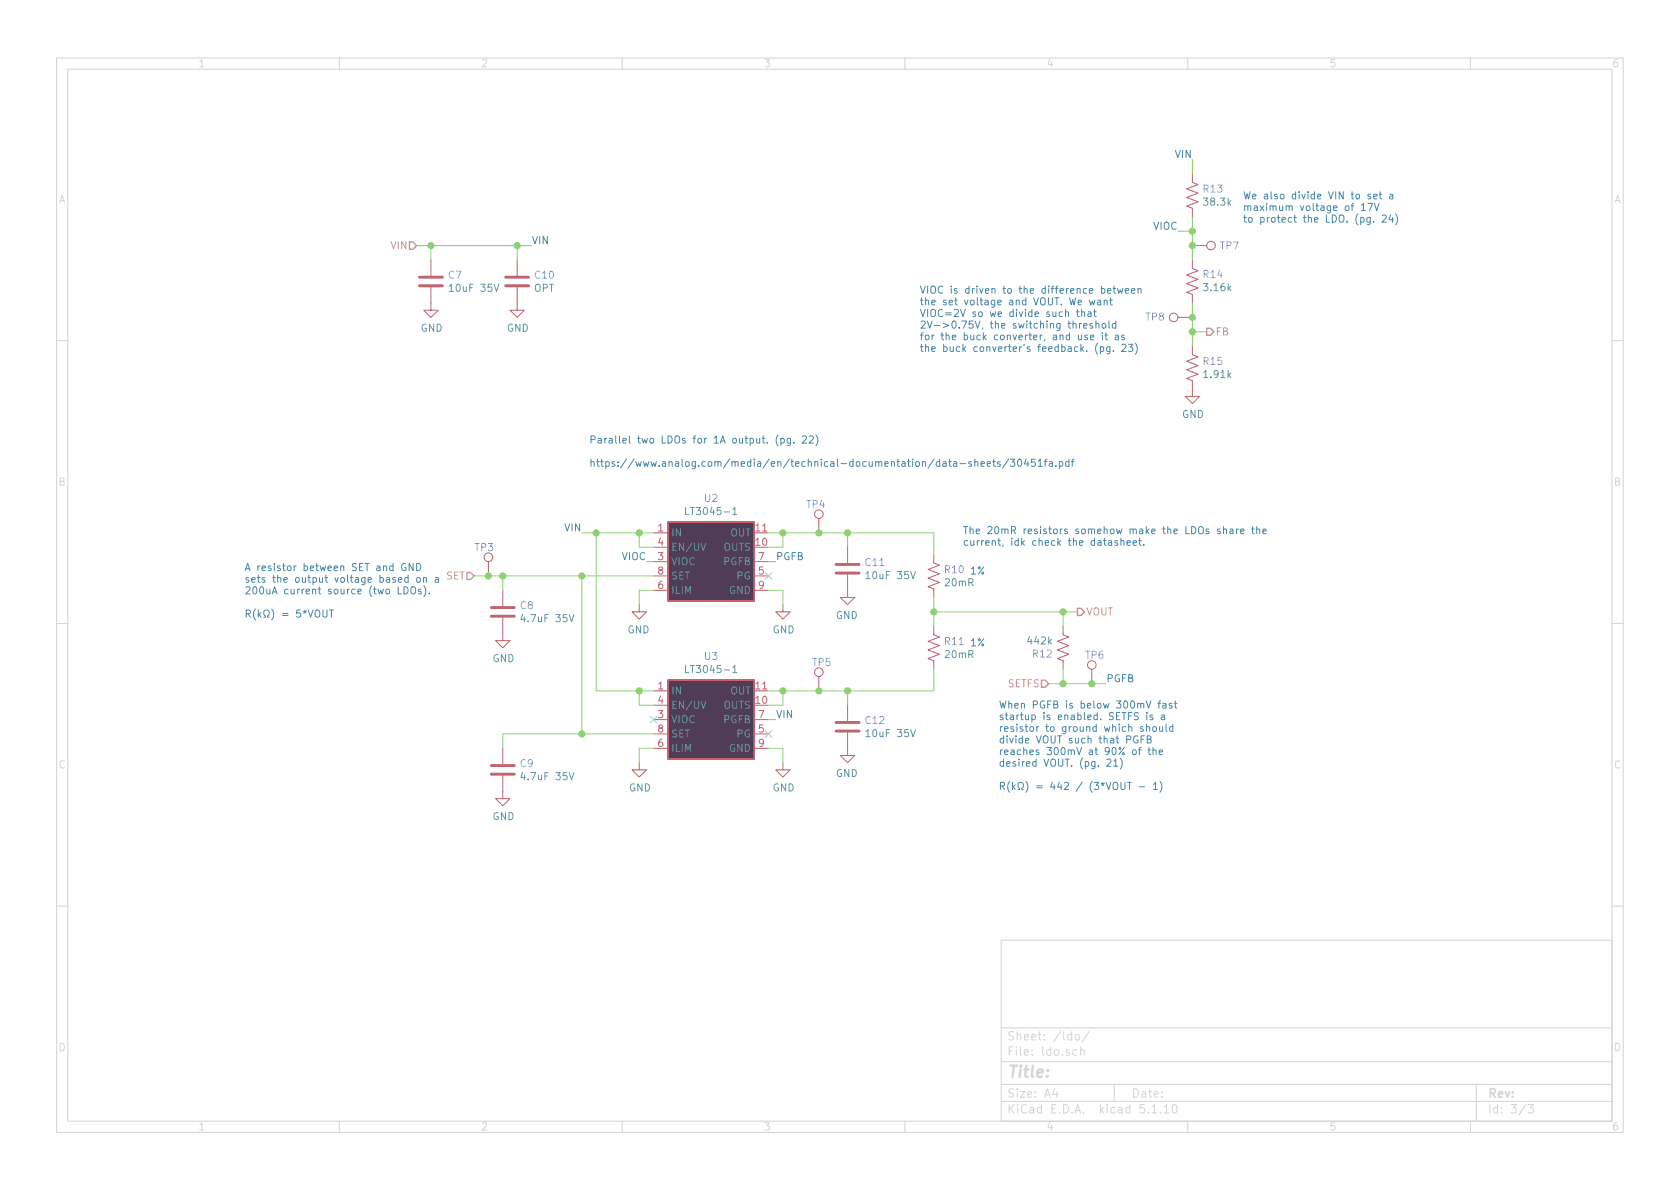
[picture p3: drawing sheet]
EESchema Schematic File Version 4
EELAYER 30 0
EELAYER END
$Descr A4 11693 8268
encoding utf-8
Sheet 3 3
Title ""
Date ""
Rev ""
Comp ""
Comment1 ""
Comment2 ""
Comment3 ""
Comment4 ""
$EndDescr
$Comp
L regulators:LT3045-1 U3
U 1 1
P 4950 4900
AR Path="/6162A42B/622B9082" Ref="U3"  Part="1" 
AR Path="/62A21C56/622B9082" Ref="U?"  Part="1" 
AR Path="/62A272E3/622B9082" Ref="U?"  Part="1" 
F 0 "U3" H 4950 5242 50  0000 C CNN
F 1 "LT3045-1" H 4950 5151 50  0000 C CNN
F 2 "Package_SO:MSOP-12-1EP_3x4mm_P0.65mm_EP1.65x2.85mm_ThermalVias" H 4950 4475 50  0001 C CNN
F 3 "https://www.analog.com/media/en/technical-documentation/data-sheets/3045fa.pdf" H 4950 4900 50  0001 C CNN
	1    4950 4900
	1    0    0    -1  
$EndComp
$Comp
L power:GND #PWR028
U 1 1
P 5450 4200
AR Path="/6162A42B/622B909A" Ref="#PWR028"  Part="1" 
AR Path="/62A21C56/622B909A" Ref="#PWR?"  Part="1" 
AR Path="/62A272E3/622B909A" Ref="#PWR?"  Part="1" 
F 0 "#PWR028" H 5450 3950 50  0001 C CNN
F 1 "GND" H 5455 4027 50  0000 C CNN
F 2 "" H 5450 4200 50  0001 C CNN
F 3 "" H 5450 4200 50  0001 C CNN
	1    5450 4200
	1    0    0    -1  
$EndComp
Wire Wire Line
	5450 4200 5450 4100
Wire Wire Line
	5450 4100 5350 4100
$Comp
L power:GND #PWR029
U 1 1
P 5450 5300
AR Path="/6162A42B/622B90A2" Ref="#PWR029"  Part="1" 
AR Path="/62A21C56/622B90A2" Ref="#PWR?"  Part="1" 
AR Path="/62A272E3/622B90A2" Ref="#PWR?"  Part="1" 
F 0 "#PWR029" H 5450 5050 50  0001 C CNN
F 1 "GND" H 5455 5127 50  0000 C CNN
F 2 "" H 5450 5300 50  0001 C CNN
F 3 "" H 5450 5300 50  0001 C CNN
	1    5450 5300
	1    0    0    -1  
$EndComp
Wire Wire Line
	5450 5300 5450 5200
Wire Wire Line
	5450 5200 5350 5200
Text HLabel 2900 1700 0    50   Input ~ 0
VIN
$Comp
L Device:R_US R12
U 1 1
P 7400 4500
AR Path="/6162A42B/622B90BD" Ref="R12"  Part="1" 
AR Path="/62A21C56/622B90BD" Ref="R?"  Part="1" 
AR Path="/62A272E3/622B90BD" Ref="R?"  Part="1" 
F 0 "R12" H 7468 4546 50  0000 L CNN
F 1 "442k" H 7468 4455 50  0000 L CNN
F 2 "Resistor_SMD:R_0805_2012Metric_Pad1.20x1.40mm_HandSolder" V 7440 4490 50  0001 C CNN
F 3 "~" H 7400 4500 50  0001 C CNN
	1    7400 4500
	-1   0    0    1   
$EndComp
Text HLabel 7300 4750 0    50   Input ~ 0
SETFS
Wire Wire Line
	5350 4800 5450 4800
Wire Wire Line
	5450 4800 5450 4900
Wire Wire Line
	5350 3700 5450 3700
Wire Wire Line
	5450 3700 5450 3800
Wire Wire Line
	5450 3800 5350 3800
Wire Wire Line
	4450 4800 4450 4900
Wire Wire Line
	4450 4900 4550 4900
Wire Wire Line
	4450 4800 4550 4800
Wire Wire Line
	4550 3800 4450 3800
Wire Wire Line
	4450 3800 4450 3700
Text HLabel 8400 2300 2    50   Output ~ 0
FB
$Comp
L power:GND #PWR032
U 1 1
P 8300 2700
AR Path="/6162A42B/622B9101" Ref="#PWR032"  Part="1" 
AR Path="/62A21C56/622B9101" Ref="#PWR?"  Part="1" 
AR Path="/62A272E3/622B9101" Ref="#PWR?"  Part="1" 
F 0 "#PWR032" H 8300 2450 50  0001 C CNN
F 1 "GND" H 8305 2527 50  0000 C CNN
F 2 "" H 8300 2700 50  0001 C CNN
F 3 "" H 8300 2700 50  0001 C CNN
	1    8300 2700
	1    0    0    -1  
$EndComp
$Comp
L Device:R_US R15
U 1 1
P 8300 2550
AR Path="/6162A42B/622B9107" Ref="R15"  Part="1" 
AR Path="/62A21C56/622B9107" Ref="R?"  Part="1" 
AR Path="/62A272E3/622B9107" Ref="R?"  Part="1" 
F 0 "R15" H 8368 2596 50  0000 L CNN
F 1 "1.91k" H 8368 2505 50  0000 L CNN
F 2 "Resistor_SMD:R_0805_2012Metric_Pad1.20x1.40mm_HandSolder" V 8340 2540 50  0001 C CNN
F 3 "~" H 8300 2550 50  0001 C CNN
	1    8300 2550
	1    0    0    -1  
$EndComp
$Comp
L Device:R_US R14
U 1 1
P 8300 1950
AR Path="/6162A42B/622B910D" Ref="R14"  Part="1" 
AR Path="/62A21C56/622B910D" Ref="R?"  Part="1" 
AR Path="/62A272E3/622B910D" Ref="R?"  Part="1" 
F 0 "R14" H 8232 1904 50  0000 R CNN
F 1 "3.16k" H 8232 1995 50  0000 R CNN
F 2 "Resistor_SMD:R_0805_2012Metric_Pad1.20x1.40mm_HandSolder" V 8340 1940 50  0001 C CNN
F 3 "~" H 8300 1950 50  0001 C CNN
	1    8300 1950
	-1   0    0    1   
$EndComp
$Comp
L Device:R_US R13
U 1 1
P 8300 1350
AR Path="/6162A42B/622B9113" Ref="R13"  Part="1" 
AR Path="/62A21C56/622B9113" Ref="R?"  Part="1" 
AR Path="/62A272E3/622B9113" Ref="R?"  Part="1" 
F 0 "R13" H 8368 1396 50  0000 L CNN
F 1 "38.3k" H 8368 1305 50  0000 L CNN
F 2 "Resistor_SMD:R_0805_2012Metric_Pad1.20x1.40mm_HandSolder" V 8340 1340 50  0001 C CNN
F 3 "~" H 8300 1350 50  0001 C CNN
	1    8300 1350
	1    0    0    -1  
$EndComp
$Comp
L power:GND #PWR022
U 1 1
P 3000 2100
AR Path="/6162A42B/622B9120" Ref="#PWR022"  Part="1" 
AR Path="/62A21C56/622B9120" Ref="#PWR?"  Part="1" 
AR Path="/62A272E3/622B9120" Ref="#PWR?"  Part="1" 
F 0 "#PWR022" H 3000 1850 50  0001 C CNN
F 1 "GND" H 3005 1927 50  0000 C CNN
F 2 "" H 3000 2100 50  0001 C CNN
F 3 "" H 3000 2100 50  0001 C CNN
	1    3000 2100
	1    0    0    -1  
$EndComp
$Comp
L Device:C C7
U 1 1
P 3000 1950
AR Path="/6162A42B/622B9126" Ref="C7"  Part="1" 
AR Path="/62A21C56/622B9126" Ref="C?"  Part="1" 
AR Path="/62A272E3/622B9126" Ref="C?"  Part="1" 
F 0 "C7" H 3115 1996 50  0000 L CNN
F 1 "10uF 35V" H 3115 1905 50  0000 L CNN
F 2 "Capacitor_SMD:C_0805_2012Metric_Pad1.18x1.45mm_HandSolder" H 3038 1800 50  0001 C CNN
F 3 "~" H 3000 1950 50  0001 C CNN
	1    3000 1950
	1    0    0    -1  
$EndComp
Connection ~ 3000 1700
Wire Wire Line
	3000 1800 3000 1700
Wire Wire Line
	4550 3700 4450 3700
NoConn ~ 4550 5000
$Comp
L power:GND #PWR025
U 1 1
P 3600 2100
AR Path="/6162A42B/622B9142" Ref="#PWR025"  Part="1" 
AR Path="/62A21C56/622B9142" Ref="#PWR?"  Part="1" 
AR Path="/62A272E3/622B9142" Ref="#PWR?"  Part="1" 
F 0 "#PWR025" H 3600 1850 50  0001 C CNN
F 1 "GND" H 3605 1927 50  0000 C CNN
F 2 "" H 3600 2100 50  0001 C CNN
F 3 "" H 3600 2100 50  0001 C CNN
	1    3600 2100
	1    0    0    -1  
$EndComp
$Comp
L Device:C C10
U 1 1
P 3600 1950
AR Path="/6162A42B/622B9148" Ref="C10"  Part="1" 
AR Path="/62A21C56/622B9148" Ref="C?"  Part="1" 
AR Path="/62A272E3/622B9148" Ref="C?"  Part="1" 
F 0 "C10" H 3715 1996 50  0000 L CNN
F 1 "OPT" H 3715 1905 50  0000 L CNN
F 2 "Capacitor_SMD:C_0805_2012Metric_Pad1.18x1.45mm_HandSolder" H 3638 1800 50  0001 C CNN
F 3 "~" H 3600 1950 50  0001 C CNN
	1    3600 1950
	1    0    0    -1  
$EndComp
Wire Wire Line
	3600 1800 3600 1700
Wire Wire Line
	7400 4350 7400 4250
Text HLabel 7500 4250 2    50   Output ~ 0
VOUT
Wire Wire Line
	5350 4900 5450 4900
NoConn ~ 5350 5100
Wire Wire Line
	2900 1700 3000 1700
Connection ~ 8300 2300
Wire Wire Line
	8300 2300 8300 2400
Wire Wire Line
	8300 1800 8300 1700
Wire Wire Line
	4550 3900 4500 3900
Text Label 4500 3900 2    50   ~ 0
VIOC
Connection ~ 8300 1700
Text Label 8200 1600 2    50   ~ 0
VIOC
Text Label 3700 1700 0    50   ~ 0
VIN
Wire Wire Line
	3700 1700 3600 1700
Wire Wire Line
	8300 1200 8300 1100
Text Label 8300 1100 2    50   ~ 0
VIN
Wire Wire Line
	5350 3900 5400 3900
Connection ~ 4450 3700
Connection ~ 4450 4800
$Comp
L regulators:LT3045-1 U2
U 1 1
P 4950 3800
AR Path="/6162A42B/622B907C" Ref="U2"  Part="1" 
AR Path="/62A21C56/622B907C" Ref="U?"  Part="1" 
AR Path="/62A272E3/622B907C" Ref="U?"  Part="1" 
F 0 "U2" H 4950 4142 50  0000 C CNN
F 1 "LT3045-1" H 4950 4051 50  0000 C CNN
F 2 "Package_SO:MSOP-12-1EP_3x4mm_P0.65mm_EP1.65x2.85mm_ThermalVias" H 4950 3375 50  0001 C CNN
F 3 "https://www.analog.com/media/en/technical-documentation/data-sheets/3045fa.pdf" H 4950 3800 50  0001 C CNN
	1    4950 3800
	1    0    0    -1  
$EndComp
Text Label 5400 3900 0    50   ~ 0
PGFB
Text Label 7700 4750 0    50   ~ 0
PGFB
Wire Wire Line
	5350 5000 5400 5000
Text Label 5400 5000 0    50   ~ 0
VIN
Text Notes 8650 1550 0    50   ~ 0
We also divide VIN to set a\nmaximum voltage of 17V\nto protect the LDO. (pg. 24)
Text Notes 6400 2450 0    50   ~ 0
VIOC is driven to the difference between\nthe set voltage and VOUT. We want\nVIOC=2V so we divide such that\n2V->0.75V, the switching threshold\nfor the buck converter, and use it as\nthe buck converter's feedback. (pg. 23)
Text Notes 6950 5500 0    50   ~ 0
When PGFB is below 300mV fast\nstartup is enabled. SETFS is a\nresistor to ground which should\ndivide VOUT such that PGFB\nreaches 300mV at 90% of the\ndesired VOUT. (pg. 21)\n\nR(kΩ) = 442 / (3*VOUT - 1)
Text Notes 1700 4300 0    50   ~ 0
A resistor between SET and GND\nsets the output voltage based on a\n200uA current source (two LDOs).\n\nR(kΩ) = 5*VOUT
$Comp
L Connector:TestPoint TP7
U 1 1
P 8300 1700
AR Path="/6162A42B/62E5D256" Ref="TP7"  Part="1" 
AR Path="/62A21C56/62E5D256" Ref="TP?"  Part="1" 
AR Path="/62A272E3/62E5D256" Ref="TP?"  Part="1" 
F 0 "TP7" V 8300 1888 50  0000 L CNN
F 1 "TestPoint" V 8345 1888 50  0001 L CNN
F 2 "TestPoint:TestPoint_THTPad_2.0x2.0mm_Drill1.0mm" H 8500 1700 50  0001 C CNN
F 3 "~" H 8500 1700 50  0001 C CNN
	1    8300 1700
	0    1    1    0   
$EndComp
Connection ~ 5450 4800
Text Notes 4100 3250 0    50   ~ 0
Parallel two LDOs for 1A output. (pg. 22)\n\nhttps://www.analog.com/media/en/technical-documentation/data-sheets/30451fa.pdf
$Comp
L Connector:TestPoint TP6
U 1 1
P 7600 4750
AR Path="/6162A42B/61484194" Ref="TP6"  Part="1" 
AR Path="/62A21C56/61484194" Ref="TP?"  Part="1" 
AR Path="/62A272E3/61484194" Ref="TP?"  Part="1" 
F 0 "TP6" H 7550 4950 50  0000 L CNN
F 1 "TestPoint" H 7658 4777 50  0001 L CNN
F 2 "TestPoint:TestPoint_THTPad_2.0x2.0mm_Drill1.0mm" H 7800 4750 50  0001 C CNN
F 3 "~" H 7800 4750 50  0001 C CNN
	1    7600 4750
	1    0    0    -1  
$EndComp
$Comp
L power:GND #PWR026
U 1 1
P 4450 4200
AR Path="/6162A42B/614CC35C" Ref="#PWR026"  Part="1" 
AR Path="/62A21C56/614CC35C" Ref="#PWR?"  Part="1" 
AR Path="/62A272E3/614CC35C" Ref="#PWR?"  Part="1" 
F 0 "#PWR026" H 4450 3950 50  0001 C CNN
F 1 "GND" H 4455 4027 50  0000 C CNN
F 2 "" H 4450 4200 50  0001 C CNN
F 3 "" H 4450 4200 50  0001 C CNN
	1    4450 4200
	-1   0    0    -1  
$EndComp
$Comp
L power:GND #PWR027
U 1 1
P 4450 5300
AR Path="/6162A42B/614CC7C2" Ref="#PWR027"  Part="1" 
AR Path="/62A21C56/614CC7C2" Ref="#PWR?"  Part="1" 
AR Path="/62A272E3/614CC7C2" Ref="#PWR?"  Part="1" 
F 0 "#PWR027" H 4450 5050 50  0001 C CNN
F 1 "GND" H 4455 5127 50  0000 C CNN
F 2 "" H 4450 5300 50  0001 C CNN
F 3 "" H 4450 5300 50  0001 C CNN
	1    4450 5300
	1    0    0    -1  
$EndComp
Wire Wire Line
	4550 5200 4450 5200
Wire Wire Line
	4450 5200 4450 5300
Wire Wire Line
	4550 4100 4450 4100
Wire Wire Line
	4450 4100 4450 4200
Text Label 4050 3700 2    50   ~ 0
VIN
$Comp
L power:GND #PWR023
U 1 1
P 3500 4400
AR Path="/6162A42B/622B90B6" Ref="#PWR023"  Part="1" 
AR Path="/62A21C56/622B90B6" Ref="#PWR?"  Part="1" 
AR Path="/62A272E3/622B90B6" Ref="#PWR?"  Part="1" 
F 0 "#PWR023" H 3500 4150 50  0001 C CNN
F 1 "GND" H 3505 4227 50  0000 C CNN
F 2 "" H 3500 4400 50  0001 C CNN
F 3 "" H 3500 4400 50  0001 C CNN
	1    3500 4400
	1    0    0    -1  
$EndComp
$Comp
L Device:C C8
U 1 1
P 3500 4250
AR Path="/6162A42B/622B90B0" Ref="C8"  Part="1" 
AR Path="/62A21C56/622B90B0" Ref="C?"  Part="1" 
AR Path="/62A272E3/622B90B0" Ref="C?"  Part="1" 
F 0 "C8" H 3615 4296 50  0000 L CNN
F 1 "4.7uF 35V" H 3615 4205 50  0000 L CNN
F 2 "Capacitor_SMD:C_0805_2012Metric_Pad1.18x1.45mm_HandSolder" H 3538 4100 50  0001 C CNN
F 3 "~" H 3500 4250 50  0001 C CNN
	1    3500 4250
	1    0    0    -1  
$EndComp
Connection ~ 5450 3700
NoConn ~ 5350 4000
$Comp
L Connector:TestPoint TP8
U 1 1
P 8300 2200
AR Path="/6162A42B/615F56BA" Ref="TP8"  Part="1" 
AR Path="/62A21C56/615F56BA" Ref="TP?"  Part="1" 
AR Path="/62A272E3/615F56BA" Ref="TP?"  Part="1" 
F 0 "TP8" V 8300 2388 50  0000 L CNN
F 1 "TestPoint" V 8345 2388 50  0001 L CNN
F 2 "TestPoint:TestPoint_THTPad_2.0x2.0mm_Drill1.0mm" H 8500 2200 50  0001 C CNN
F 3 "~" H 8500 2200 50  0001 C CNN
	1    8300 2200
	0    -1   -1   0   
$EndComp
$Comp
L Connector:TestPoint TP3
U 1 1
P 3400 4000
AR Path="/6162A42B/615FA848" Ref="TP3"  Part="1" 
AR Path="/62A21C56/615FA848" Ref="TP?"  Part="1" 
AR Path="/62A272E3/615FA848" Ref="TP?"  Part="1" 
F 0 "TP3" H 3300 4200 50  0000 L CNN
F 1 "TestPoint" V 3445 4188 50  0001 L CNN
F 2 "TestPoint:TestPoint_THTPad_2.0x2.0mm_Drill1.0mm" H 3600 4000 50  0001 C CNN
F 3 "~" H 3600 4000 50  0001 C CNN
	1    3400 4000
	1    0    0    -1  
$EndComp
Text HLabel 3300 4000 0    50   Input ~ 0
SET
Wire Wire Line
	8300 2100 8300 2200
Connection ~ 8300 2200
Wire Wire Line
	8300 2200 8300 2300
Wire Wire Line
	8300 1500 8300 1600
Wire Wire Line
	8200 1600 8300 1600
Connection ~ 8300 1600
Wire Wire Line
	8300 1600 8300 1700
Wire Wire Line
	8300 2300 8400 2300
Wire Wire Line
	7400 4650 7400 4750
Wire Wire Line
	7300 4750 7400 4750
Connection ~ 7400 4750
Wire Wire Line
	7400 4750 7600 4750
Wire Wire Line
	4150 3700 4150 4800
Wire Wire Line
	4150 4800 4450 4800
Wire Wire Line
	4050 5100 4550 5100
Wire Wire Line
	4150 3700 4050 3700
Connection ~ 5900 4800
Connection ~ 5700 3700
$Comp
L Connector:TestPoint TP5
U 1 1
P 5700 4800
AR Path="/6162A42B/615FCB5F" Ref="TP5"  Part="1" 
AR Path="/62A21C56/615FCB5F" Ref="TP?"  Part="1" 
AR Path="/62A272E3/615FCB5F" Ref="TP?"  Part="1" 
F 0 "TP5" H 5650 5000 50  0000 L CNN
F 1 "TestPoint" H 5758 4827 50  0001 L CNN
F 2 "TestPoint:TestPoint_THTPad_2.0x2.0mm_Drill1.0mm" H 5900 4800 50  0001 C CNN
F 3 "~" H 5900 4800 50  0001 C CNN
	1    5700 4800
	1    0    0    -1  
$EndComp
$Comp
L Connector:TestPoint TP4
U 1 1
P 5700 3700
AR Path="/6162A42B/62E519B8" Ref="TP4"  Part="1" 
AR Path="/62A21C56/62E519B8" Ref="TP?"  Part="1" 
AR Path="/62A272E3/62E519B8" Ref="TP?"  Part="1" 
F 0 "TP4" H 5650 3900 50  0000 L CNN
F 1 "TestPoint" H 5758 3727 50  0001 L CNN
F 2 "TestPoint:TestPoint_THTPad_2.0x2.0mm_Drill1.0mm" H 5900 3700 50  0001 C CNN
F 3 "~" H 5900 3700 50  0001 C CNN
	1    5700 3700
	-1   0    0    -1  
$EndComp
Wire Wire Line
	5900 3700 5700 3700
$Comp
L power:GND #PWR030
U 1 1
P 5900 4100
AR Path="/6162A42B/6286E1A9" Ref="#PWR030"  Part="1" 
AR Path="/62A21C56/6286E1A9" Ref="#PWR?"  Part="1" 
AR Path="/62A272E3/6286E1A9" Ref="#PWR?"  Part="1" 
F 0 "#PWR030" H 5900 3850 50  0001 C CNN
F 1 "GND" H 5905 3927 50  0000 C CNN
F 2 "" H 5900 4100 50  0001 C CNN
F 3 "" H 5900 4100 50  0001 C CNN
	1    5900 4100
	-1   0    0    -1  
$EndComp
Wire Wire Line
	5900 3700 5900 3800
Connection ~ 5900 3700
$Comp
L Device:C C11
U 1 1
P 5900 3950
AR Path="/6162A42B/622B90D5" Ref="C11"  Part="1" 
AR Path="/62A21C56/622B90D5" Ref="C?"  Part="1" 
AR Path="/62A272E3/622B90D5" Ref="C?"  Part="1" 
F 0 "C11" H 6015 3996 50  0000 L CNN
F 1 "10uF 35V" H 6015 3905 50  0000 L CNN
F 2 "Capacitor_SMD:C_0805_2012Metric_Pad1.18x1.45mm_HandSolder" H 5938 3800 50  0001 C CNN
F 3 "~" H 5900 3950 50  0001 C CNN
	1    5900 3950
	1    0    0    -1  
$EndComp
Wire Wire Line
	4150 3700 4450 3700
Connection ~ 4150 3700
Wire Wire Line
	4050 4000 4550 4000
Wire Wire Line
	3500 4100 3500 4000
Wire Wire Line
	3400 4000 3500 4000
Connection ~ 3500 4000
$Comp
L Device:R_US R11
U 1 1
P 6500 4500
F 0 "R11" H 6568 4546 50  0000 L CNN
F 1 "20mR" H 6568 4455 50  0000 L CNN
F 2 "Resistor_SMD:R_1206_3216Metric_Pad1.30x1.75mm_HandSolder" V 6540 4490 50  0001 C CNN
F 3 "~" H 6500 4500 50  0001 C CNN
	1    6500 4500
	1    0    0    -1  
$EndComp
$Comp
L Device:R_US R10
U 1 1
P 6500 4000
F 0 "R10" H 6568 4046 50  0000 L CNN
F 1 "20mR" H 6568 3955 50  0000 L CNN
F 2 "Resistor_SMD:R_1206_3216Metric_Pad1.30x1.75mm_HandSolder" V 6540 3990 50  0001 C CNN
F 3 "~" H 6500 4000 50  0001 C CNN
	1    6500 4000
	1    0    0    -1  
$EndComp
Wire Wire Line
	6500 4800 6500 4650
Wire Wire Line
	6500 3700 6500 3850
Wire Wire Line
	5900 3700 6500 3700
Wire Wire Line
	6500 4150 6500 4250
Connection ~ 6500 4250
Wire Wire Line
	6500 4250 6500 4350
Wire Wire Line
	7400 4250 7500 4250
Connection ~ 7600 4750
Wire Wire Line
	7600 4750 7700 4750
Wire Wire Line
	6500 4250 7400 4250
Connection ~ 7400 4250
Wire Wire Line
	3000 1700 3600 1700
Connection ~ 3600 1700
$Comp
L power:GND #PWR031
U 1 1
P 5900 5200
AR Path="/6162A42B/6152890F" Ref="#PWR031"  Part="1" 
AR Path="/62A21C56/6152890F" Ref="#PWR?"  Part="1" 
AR Path="/62A272E3/6152890F" Ref="#PWR?"  Part="1" 
F 0 "#PWR031" H 5900 4950 50  0001 C CNN
F 1 "GND" H 5905 5027 50  0000 C CNN
F 2 "" H 5900 5200 50  0001 C CNN
F 3 "" H 5900 5200 50  0001 C CNN
	1    5900 5200
	-1   0    0    -1  
$EndComp
Wire Wire Line
	5900 4800 5900 4900
$Comp
L Device:C C12
U 1 1
P 5900 5050
AR Path="/6162A42B/61528922" Ref="C12"  Part="1" 
AR Path="/62A21C56/61528922" Ref="C?"  Part="1" 
AR Path="/62A272E3/61528922" Ref="C?"  Part="1" 
F 0 "C12" H 6015 5096 50  0000 L CNN
F 1 "10uF 35V" H 6015 5005 50  0000 L CNN
F 2 "Capacitor_SMD:C_0805_2012Metric_Pad1.18x1.45mm_HandSolder" H 5938 4900 50  0001 C CNN
F 3 "~" H 5900 5050 50  0001 C CNN
	1    5900 5050
	1    0    0    -1  
$EndComp
Wire Wire Line
	5900 4800 6500 4800
Connection ~ 5700 4800
Wire Wire Line
	5700 4800 5900 4800
Wire Wire Line
	3400 4000 3300 4000
Wire Wire Line
	3500 4000 4050 4000
Connection ~ 3400 4000
Text Notes 6750 4000 0    50   ~ 0
1%
Text Notes 6750 4500 0    50   ~ 0
1%
Wire Wire Line
	5450 4800 5700 4800
Wire Wire Line
	5450 3700 5700 3700
Connection ~ 4050 4000
Wire Wire Line
	4050 4000 4050 5100
$Comp
L Device:C C9
U 1 1
P 3500 5350
AR Path="/6162A42B/6159A04C" Ref="C9"  Part="1" 
AR Path="/62A21C56/6159A04C" Ref="C?"  Part="1" 
AR Path="/62A272E3/6159A04C" Ref="C?"  Part="1" 
F 0 "C9" H 3615 5396 50  0000 L CNN
F 1 "4.7uF 35V" H 3615 5305 50  0000 L CNN
F 2 "Capacitor_SMD:C_0805_2012Metric_Pad1.18x1.45mm_HandSolder" H 3538 5200 50  0001 C CNN
F 3 "~" H 3500 5350 50  0001 C CNN
	1    3500 5350
	1    0    0    -1  
$EndComp
Wire Wire Line
	3500 5100 3500 5200
$Comp
L power:GND #PWR024
U 1 1
P 3500 5500
AR Path="/6162A42B/615A0ABA" Ref="#PWR024"  Part="1" 
AR Path="/62A21C56/615A0ABA" Ref="#PWR?"  Part="1" 
AR Path="/62A272E3/615A0ABA" Ref="#PWR?"  Part="1" 
F 0 "#PWR024" H 3500 5250 50  0001 C CNN
F 1 "GND" H 3505 5327 50  0000 C CNN
F 2 "" H 3500 5500 50  0001 C CNN
F 3 "" H 3500 5500 50  0001 C CNN
	1    3500 5500
	1    0    0    -1  
$EndComp
Wire Wire Line
	3500 5100 4050 5100
Connection ~ 4050 5100
Text Notes 6700 3800 0    50   ~ 0
The 20mR resistors somehow make the LDOs share the\ncurrent, idk check the datasheet.
$EndSCHEMATC
